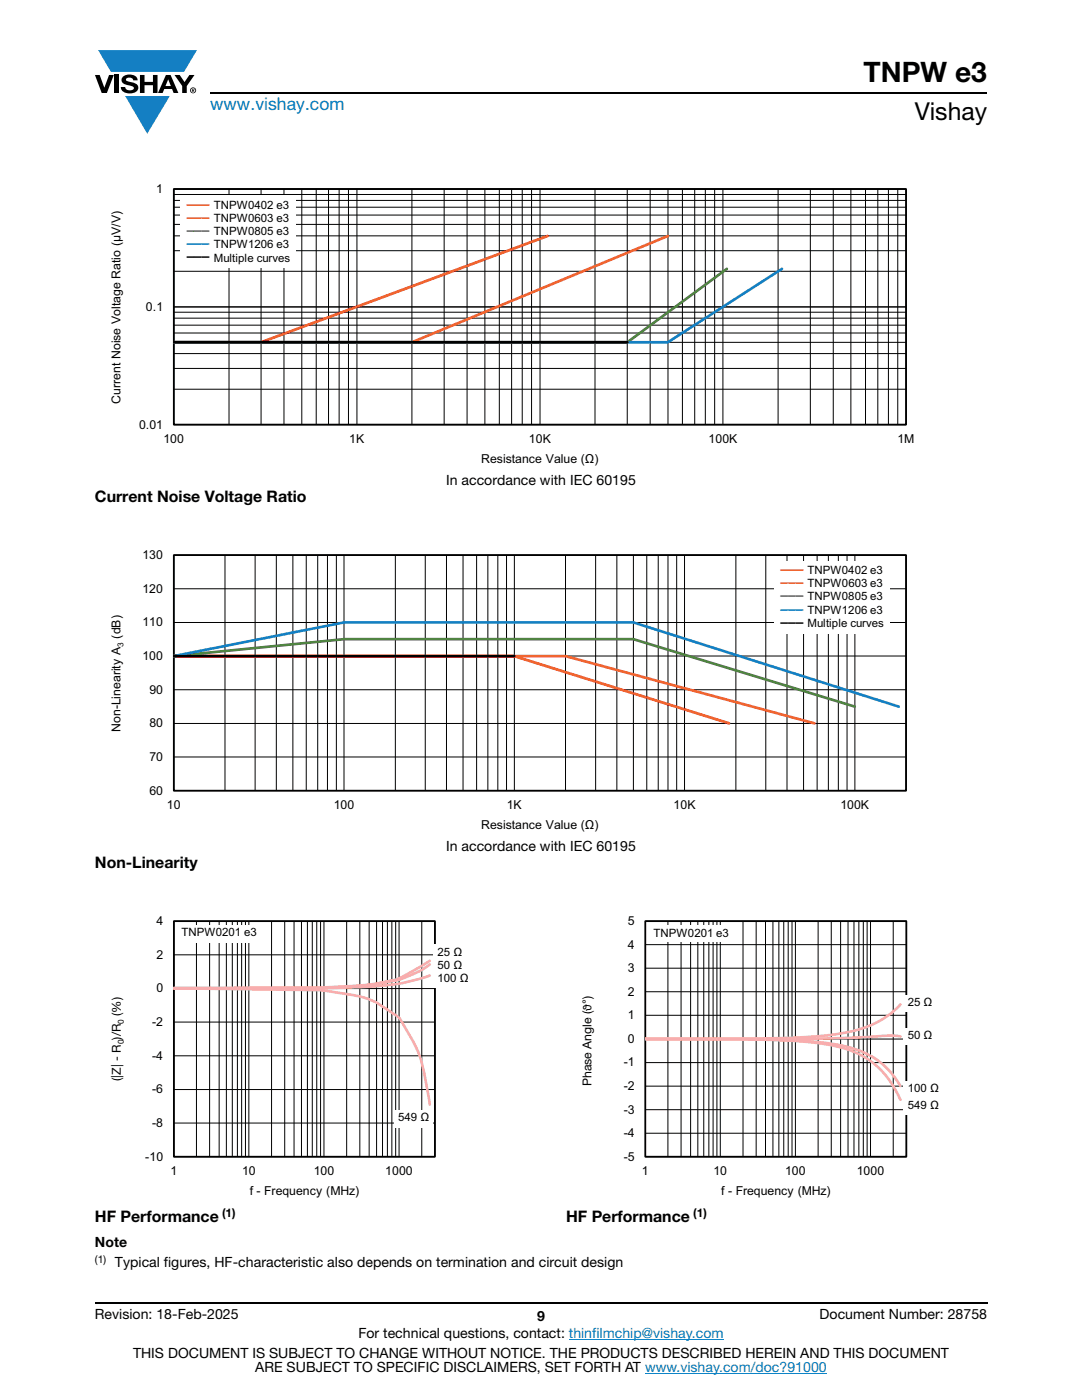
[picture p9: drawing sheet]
<svg xmlns="http://www.w3.org/2000/svg" width="216mm" height="279mm" viewBox="0 0 216 279" stroke-linecap="round" stroke-linejoin="round" font-family="sans-serif">
<g fill="#147fc3">
<path d="M19.6 10h19.7l-2.6 4.3h-1.1h-13.5z"/>
<path d="M25 19.2h8.9l-4.5 7.5z"/>
</g>
<g fill="#000">
<path d="M18.9 15h1l.9 2.5 1-2.5h.9l-1.4 3.6h-1zM22.9 15h.9v3.6h-.9zM24.6 15.3a2.1 2.1 0 0 1 2.8 .3l.1 .4h-.9a.79 .79 0 0 0-.7-.5 .79 .79 0 0 0-.8 .4l.3 .3 1 .2a1.08 1.08 0 0 1 1.2 1 1.08 1.08 0 0 1-1.1 1.2 1.73 1.73 0 0 1-2.4-1.2h.9a.96 .96 0 0 0 .8 .6 .96 .96 0 0 0 .9-.4 1.31 1.31 0 0 0-1.2-.6 1.03 1.03 0 0 1-1.1-.6 1.03 1.03 0 0 1 .2-1.1zM27.9 15h.9v1.3h1.7v-1.3h.9v3.6h-.9v-1.6h-1.7v1.6h-.9zM34.8 15h1.1l.9 1.4 1-1.4h1l-1.5 2.2v1.4h-.9v-1.4z"/>
<path d="M33.6 15.9l.5 1.3h-1.1zM33.1 15l-1.6 3.6h1l.3-.8h1.5l.3 .8h1l-1.6-3.6z"/>
<path d="M38.4 17.8h.2v.2h-.2zM38.3 17.7v.7h.1v-.3l.4 .3-.2-.3 .2-.2-.1-.2z"/>
<path d="M38.1 18a.46 .46 0 0 1 .9 0 .46 .46 0 0 1-.9 0zM37.9 18a.6 .6 0 0 0 1.2 0 .6 .6 0 0 0-1.2 0z"/>
</g>
<path d="M42 18.6h155M18.9 260h178.1" fill="none" stroke="#000" stroke-width=".36"/>
<path d="M113.5 267.3h30.9M128.7 274h36.3" fill="none" stroke="#007ec4" stroke-width=".2"/>
<g fill="none" stroke="#000" stroke-width=".2">
<path d="M34.7 37.7h146.1v47h-146.1zM34.7 40h146.1M34.7 38.8h146.1M45.7 37.7v47.1M52.1 37.7v47.1M56.7 37.7v47.1M60.2 37.7v47.1M63.1 37.7v47.1M65.6 37.7v47.1M67.7 37.7v47.1M69.5 37.7v47.1M71.2 37.7v47.1"/>
<path d="M82.2 37.7v47.1M88.6 37.7v47.1M93.2 37.7v47.1M96.8 37.7v47.1M99.6 37.7v47.1M102.1 37.7v47.1M104.2 37.7v47.1M106.1 37.7v47.1M107.8 37.7v47.1M118.7 37.7v47.1M125.2 37.7v47.1M129.7 37.7v47.1"/>
<path d="M133.3 37.7v47.1M136.2 37.7v47.1M138.6 37.7v47.1M140.7 37.7v47.1M142.6 37.7v47.1M144.2 37.7v47.1M155.3 37.7v47.1M161.7 37.7v47.1M166.3 37.7v47.1M169.8 37.7v47.1M172.7 37.7v47.1M175.2 37.7v47.1"/>
<path d="M177.3 37.7v47.1M179.1 37.7v47.1M34.7 54.1h146.1M34.7 50h146.1M34.7 47.1h146.1M34.7 44.8h146.1M34.7 42.9h146.1M34.7 41.4h146.1M34.7 77.7h146.1M34.7 73.5h146.1M34.7 70.6h146.1M34.7 68.3h146.1"/>
<path d="M34.7 66.5h146.1M34.7 64.9h146.1M34.7 63.5h146.1M34.7 62.3h146.1M34.7 61.3h146.1"/>
</g>
<path d="M34.7 37.7h146.1v47h-146.1z" fill="none" stroke="#000" stroke-width=".35"/>
<path d="M109.3 47.1l-57.2 21.2h-17.4" fill="none" stroke="#ee1f23" stroke-width=".53"/>
<path d="M133.3 47.1l-51.1 21.2h-47.5" fill="none" stroke="#f16b22" stroke-width=".53"/>
<path d="M145 53.7l-19.8 14.6h-90.5" fill="none" stroke="#4e823b" stroke-width=".53"/>
<path d="M156 53.7l-22.7 14.6h-98.6" fill="none" stroke="#147fc3" stroke-width=".53"/>
<path d="M34.7 68.3h90.5" fill="none" stroke="#000" stroke-width=".53"/>
<path d="M36 39h23.1v14.5h-23.1z" fill="#fff"/>
<g fill="none" stroke="#000" stroke-width=".2">
<path d="M34.7 110.8h146.1v47h-146.1zM34.7 117.5h146.1M44.9 110.8v47M50.9 110.8v47M55.1 110.8v47M58.4 110.8v47M61.1 110.8v47M63.4 110.8v47M65.3 110.8v47M67.1 110.8v47M68.6 110.8v47M78.9 110.8v47"/>
<path d="M84.9 110.8v47M89.1 110.8v47M92.4 110.8v47M95.1 110.8v47M97.3 110.8v47M99.3 110.8v47M101.1 110.8v47M102.6 110.8v47M112.8 110.8v47M118.9 110.8v47M123.1 110.8v47M126.4 110.8v47"/>
<path d="M129.1 110.8v47M131.3 110.8v47M133.3 110.8v47M135 110.8v47M136.6 110.8v47M146.8 110.8v47M152.8 110.8v47M157 110.8v47M160.3 110.8v47M163 110.8v47M165.3 110.8v47M167.3 110.8v47"/>
<path d="M169 110.8v47M170.6 110.8v47M34.7 137.7h146.1M34.7 130.9h146.1M34.7 124.2h146.1M34.7 151.1h146.1M34.7 144.4h146.1"/>
</g>
<path d="M34.7 110.8h146.1v47h-146.1z" fill="none" stroke="#000" stroke-width=".35"/>
<path d="M34.7 130.9h67.9l42.9 13.5" fill="none" stroke="#ee1f23" stroke-width=".53"/>
<path d="M34.7 130.9h78.2l49.6 13.5" fill="none" stroke="#f16b22" stroke-width=".53"/>
<path d="M34.7 130.9l34-3.3h57.7l44.2 13.4" fill="none" stroke="#4e823b" stroke-width=".53"/>
<path d="M34.7 130.9l34-6.7h57.7l52.9 16.8" fill="none" stroke="#147fc3" stroke-width=".53"/>
<path d="M34.7 130.9h67.9" fill="none" stroke="#000" stroke-width=".53"/>
<path d="M154.5 111.9h23.1v14.5h-23.1z" fill="#fff"/>
<g fill="none" stroke="#000" stroke-width=".2">
<path d="M34.7 183.8h52.1v47.1h-52.1zM34.7 197.3h52.1M34.7 190.6h52.1M39.2 183.8v47.1M41.8 183.8v47.1M43.7 183.8v47.1M45.2 183.8v47.1M46.4 183.8v47.1M47.4 183.8v47.1M48.2 183.8v47.1M49 183.8v47.1M49.7 183.8v47.1"/>
<path d="M54.2 183.8v47.1M56.8 183.8v47.1M58.7 183.8v47.1M60.2 183.8v47.1M61.3 183.8v47.1M62.3 183.8v47.1M63.2 183.8v47.1M64 183.8v47.1M64.6 183.8v47.1M69.2 183.8v47.1M71.8 183.8v47.1M73.7 183.8v47.1"/>
<path d="M75.1 183.8v47.1M76.3 183.8v47.1M77.3 183.8v47.1M78.2 183.8v47.1M79 183.8v47.1M79.6 183.8v47.1M84.2 183.8v47.1M34.7 217.4h52.1M34.7 210.7h52.1M34.7 204h52.1M34.7 224.1h52.1"/>
</g>
<path d="M34.7 183.8h52.1v47.1h-52.1z" fill="none" stroke="#000" stroke-width=".35"/>
<path d="M34.7 197.2l26.2 .4a37.9 37.9 0 0 1 9.4 1 15.7 15.7 0 0 1 7.7 3.4l1 .6a3.3 3.3 0 0 1 1.5 1.9 26.2 26.2 0 0 1 4.6 12.2l.7 3.8M85.8 191.8l-1.6 .9a25.1 25.1 0 0 1-5.2 2.8 75.6 75.6 0 0 1-18.1 1.6l-26.2 .1M85.8 192.5a22.3 22.3 0 0 1-10.7 3.9l-3.3 .4-8 .4h-29.1M85.8 194.7l-5.6 1.5-2.4 .3a172.4 172.4 0 0 1-16.9 .7h-26.2" fill="none" stroke="#f8adae" stroke-width=".53"/>
<g fill="#fff">
<path d="M35.4 184.7h16.7v3.4h-16.7z"/>
<path d="M86.5 188.5h7.7v8.6h-7.7z"/>
<path d="M78.6 221.6h7.7v3.4h-7.7z"/>
</g>
<g fill="none" stroke="#000" stroke-width=".2">
<path d="M128.8 183.8h52.1v47.1h-52.1zM128.8 197.9h52.1M128.8 193.2h52.1M128.8 188.5h52.1M133.3 183.8v47.1M135.9 183.8v47.1M137.8 183.8v47.1M139.2 183.8v47.1M140.4 183.8v47.1M141.4 183.8v47.1M142.3 183.8v47.1M143.1 183.8v47.1"/>
<path d="M143.7 183.8v47.1M148.3 183.8v47.1M150.9 183.8v47.1M152.7 183.8v47.1M154.2 183.8v47.1M155.4 183.8v47.1M156.4 183.8v47.1M157.3 183.8v47.1M158 183.8v47.1M158.7 183.8v47.1M163.2 183.8v47.1M165.9 183.8v47.1"/>
<path d="M167.7 183.8v47.1M169.2 183.8v47.1M170.4 183.8v47.1M171.4 183.8v47.1M172.3 183.8v47.1M173 183.8v47.1M173.7 183.8v47.1M178.2 183.8v47.1M128.8 216.8h52.1M128.8 212.1h52.1M128.8 207.4h52.1M128.8 202.6h52.1"/>
<path d="M128.8 226.2h52.1M128.8 221.5h52.1"/>
</g>
<path d="M128.8 183.8h52.1v47.1h-52.1z" fill="none" stroke="#000" stroke-width=".35"/>
<path d="M128.8 207.3l26.8 .2 6.6 .4 4.8 .6 4.1 1 1.8 .8 1.7 .9 1.3 1 1.4 1.3 1.3 1.6 1.1 1.6M128.8 207.3l17.3 .1 9.3 .2 6.7 .4 4.8 .8 2.2 .6 2 .8 1.8 1 1.7 1.2 1.3 1.3 1.4 1.6 1.3 2.1 1.1 2.1M179.7 200.5l-2.4 2.1-3.2 1.8-3.4 1.2-4.4 .9-4.7 .4-6.7 .3-26.1 .1M179.7 206.8l-2.4-.1-7.7 .4-8 .2h-32.8" fill="none" stroke="#f8adae" stroke-width=".53"/>
<g fill="#fff">
<path d="M129.6 184.7h16.7v3.4h-16.7z"/>
<path d="M180.3 219.1h7.7v3.4h-7.7z"/>
<path d="M180.3 215.8h7.7v3.4h-7.7z"/>
<path d="M180.3 205.2h6.4v3.3h-6.4z"/>
<path d="M180.3 198.5h6.4v3.4h-6.4z"/>
</g>
<text font-size="5.6" x="172.3" y="16.4">TNPW e3</text>
<text font-size="4.9" x="182.5" y="24">Vishay</text>
<text font-size="3.5" fill="#007ec4" x="42" y="21.9">www.vishay.com</text>
<g font-size="3.2">
<text x="18.9" y="100.2">Current Noise Voltage Ratio</text>
<text x="18.9" y="173.3">Non-Linearity</text>
<text x="18.9" y="243.9">HF Performance</text>
<text x="112.9" y="243.9">HF Performance</text>
</g>
<g font-size="2.8">
<text x="89" y="96.8">In accordance with IEC 60195</text>
<text x="89" y="169.9">In accordance with IEC 60195</text>
<text x="18.9" y="248.9">Note</text>
<text x="22.9" y="252.8">Typical figures, HF-characteristic also depends on termination and circuit design</text>
<text x="18.9" y="263.3">Revision: 18-Feb-2025</text>
<text x="107.2" y="263.6">9</text>
<text x="163.6" y="263.3">Document Number: 28758</text>
<text x="71.5" y="267.1">For technical questions, contact: thinfilmchip@vishay.com</text>
<text x="26.5" y="271">THIS DOCUMENT IS SUBJECT TO CHANGE WITHOUT NOTICE. THE PRODUCTS DESCRIBED HEREIN AND THIS DOCUMENT</text>
<text x="50.9" y="273.8">ARE SUBJECT TO SPECIFIC DISCLAIMERS, SET FORTH AT www.vishay.com/doc?91000</text>
</g>
<g font-size="2.5">
<text x="31.2" y="38.5">1</text>
<text x="29.1" y="62">0.1</text>
<text x="24" y="80.6" transform="rotate(-90 24 80.6)">Current Noise Voltage Ratio (μV/V)</text>
<text x="27.8" y="85.5">0.01</text>
<text x="32.6" y="88.5">100</text>
<text x="69.7" y="88.5">1K</text>
<text x="105.5" y="88.5">10K</text>
<text x="141.4" y="88.5">100K</text>
<text x="179.1" y="88.5">1M</text>
<text x="96" y="92.4">Resistance Value (Ω)</text>
<text x="28.4" y="111.6">130</text>
<text x="28.4" y="118.3">120</text>
<text x="28.4" y="125">110</text>
<text x="28.4" y="131.7">100</text>
<text x="29.8" y="138.4">90</text>
<text x="24" y="146.1" transform="rotate(-90 24 146.1)">Non-Linearity A (dB)</text>
<text x="29.8" y="145.2">80</text>
<text x="29.8" y="151.9">70</text>
<text x="29.8" y="158.6">60</text>
<text x="33.3" y="161.5">10</text>
<text x="66.6" y="161.5">100</text>
<text x="101.1" y="161.5">1K</text>
<text x="134.4" y="161.5">10K</text>
<text x="167.7" y="161.5">100K</text>
<text x="96" y="165.4">Resistance Value (Ω)</text>
<text x="31.2" y="184.6">4</text>
<text x="125.3" y="184.6">5</text>
<text x="31.2" y="191.4">2</text>
<text x="125.3" y="189.3">4</text>
<text x="125.3" y="194">3</text>
<text x="31.2" y="198.1">0</text>
<text x="125.3" y="203.4">1</text>
<text x="125.3" y="198.7">2</text>
<text x="30.4" y="204.8">-2</text>
<text x="125.3" y="208.1">0</text>
<text x="24.1" y="215.7" transform="rotate(-90 24.1 215.7)">(|Z| - R )/R (%)</text>
<text x="30.4" y="211.5">-4</text>
<text x="124.4" y="212.8">-1</text>
<text x="30.4" y="218.2">-6</text>
<text x="118" y="216.8" transform="rotate(-90 118 216.8)">Phase Angle (ϑ°)</text>
<text x="124.4" y="217.5">-2</text>
<text x="30.4" y="224.9">-8</text>
<text x="124.4" y="226.9">-4</text>
<text x="124.4" y="222.2">-3</text>
<text x="29" y="231.6">-10</text>
<text x="124.4" y="231.6">-5</text>
<text x="34" y="234.6">1</text>
<text x="48.3" y="234.6">10</text>
<text x="49.8" y="238.5">f - Frequency (MHz)</text>
<text x="62.6" y="234.6">100</text>
<text x="76.9" y="234.6">1000</text>
<text x="128.1" y="234.6">1</text>
<text x="142.4" y="234.6">10</text>
<text x="143.9" y="238.5">f - Frequency (MHz)</text>
<text x="156.7" y="234.6">100</text>
<text x="171" y="234.6">1000</text>
</g>
<g font-size="2.5" fill="#fff">
<text x="183" y="200.3">1000</text>
<text x="183" y="216">100</text>
</g>
<g font-size="2.4">
<text x="44.3" y="242.9">(1)</text>
<text x="138.3" y="242.9">(1)</text>
</g>
<g font-size="2.3">
<text x="42.7" y="41.7">TNPW0402 e3</text>
<text x="42.7" y="44.3">TNPW0603 e3</text>
<text x="42.7" y="46.9">TNPW0805 e3</text>
<text x="42.7" y="49.6">TNPW1206 e3</text>
<text x="42.7" y="52.2">Multiple curves</text>
<text x="161.1" y="114.6">TNPW0402 e3</text>
<text x="161.1" y="117.2">TNPW0603 e3</text>
<text x="161.1" y="119.8">TNPW0805 e3</text>
<text x="161.1" y="122.5">TNPW1206 e3</text>
<text x="161.1" y="125.1">Multiple curves</text>
<text x="36.2" y="186.9">TNPW0201 e3</text>
<text x="87.3" y="190.7">25 Ω</text>
<text x="130.4" y="186.9">TNPW0201 e3</text>
<text x="87.3" y="193.3">50 Ω</text>
<text x="87.3" y="196">100 Ω</text>
<text x="181.1" y="200.8">25 Ω</text>
<text x="181.1" y="207.4">50 Ω</text>
<text x="181.1" y="221.3">549 Ω</text>
<text x="181.1" y="218">100 Ω</text>
<text x="79.5" y="223.8">549 Ω</text>
</g>
<text font-size="2.1" x="18.9" y="252">(1)</text>
<g font-size="1.7">
<text x="24.6" y="129" transform="rotate(-90 24.6 129)">3</text>
<text x="24.7" y="208.4" transform="rotate(-90 24.7 208.4)">0</text>
<text x="24.7" y="204.3" transform="rotate(-90 24.7 204.3)">0</text>
</g>
<g font-size="1.5" fill="#ee1f23">
<text x="37.2" y="41.2">▬▬▬</text>
<text x="155.7" y="114.2">▬▬▬</text>
</g>
<g font-size="1.5" fill="#f16b22">
<text x="37.2" y="43.9">▬▬▬</text>
<text x="155.7" y="116.8">▬▬▬</text>
</g>
<g font-size="1.5" fill="#4e823b">
<text x="37.2" y="46.5">▬▬▬</text>
<text x="155.7" y="119.4">▬▬▬</text>
</g>
<g font-size="1.5" fill="#147fc3">
<text x="37.2" y="49.2">▬▬▬</text>
<text x="155.7" y="122.1">▬▬▬</text>
</g>
<g font-size="1.5">
<text x="37.2" y="51.8">▬▬▬</text>
<text x="155.7" y="124.7">▬▬▬</text>
</g>
</svg>
